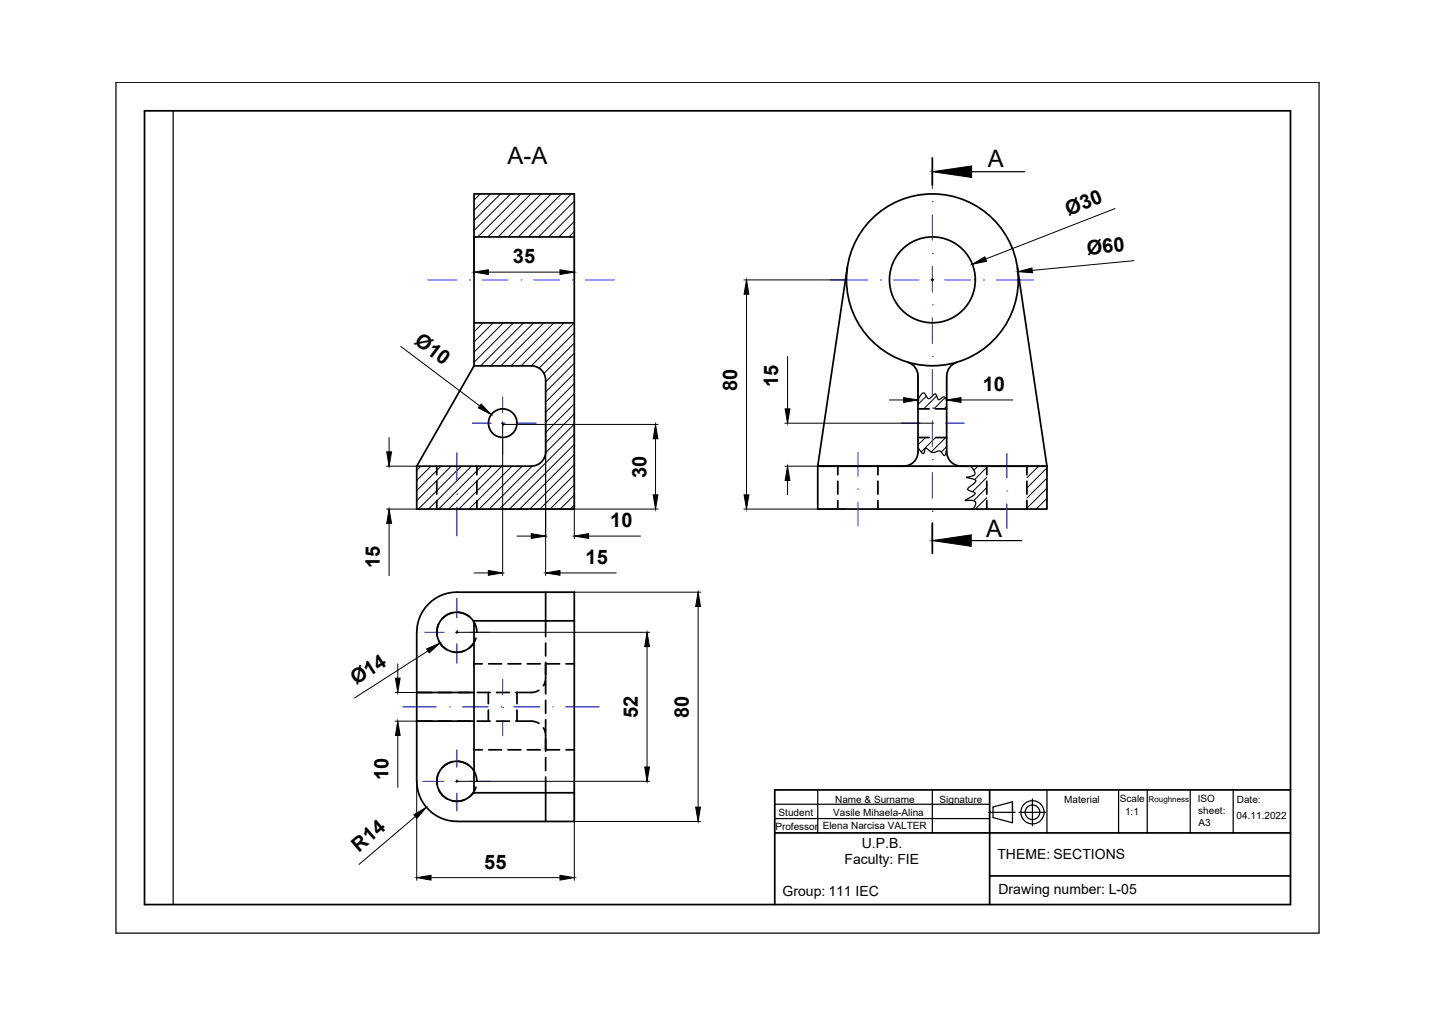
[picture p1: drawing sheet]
<svg xmlns="http://www.w3.org/2000/svg" width="297mm" height="210mm" viewBox="0 0 297 210" stroke-linecap="round" stroke-linejoin="round" font-family="sans-serif">
<!-- layer: 0 -->
<g fill="none" stroke="#000" stroke-width=".25">
<path d="M24 17h248.8v176h-248.8zM35.8 22.9v164.2M201 35.5h10.9M189.9 92.5a1.65 1.65 0 0 0 1.2 1.3l.3-1 .2-.1a2.23 2.23 0 0 0 1.7 .8l1.1-.2 .9 .9a1.24 1.24 0 0 0 .5-1.2M195.8 82.5l-.6-.4-1 .6-.5-.9a.34 .34 0 0 0-.2-.4 .34 .34 0 0 0-.4 .3l-.9 .8a1.55 1.55 0 0 1-.9-1.1l-.4-.1-.2 .1-.8 1.2M200.8 96.4l.6 .8a.71 .71 0 0 1 .2 .9 .71 .71 0 0 1-.7 .4l-1 .2 .2 .1a2.12 2.12 0 0 1 1.8 .7l-1.7 1.7 .3 .3 .9 .3a.3 .3 0 0 1 .3 .2 .3 .3 0 0 1-.2 .4l-1.8 1.1h.2a2.1 2.1 0 0 1 1.9 .3 1.66 1.66 0 0 1-.7 1.6l-.1-.2M200.9 111.8h10.4M160.3 163.4h.1M160.3 169.3h44.4M160.3 166.3h44.4M169.1 163.4v8.8M192.9 163.4v8.8"/>
<path d="M216.6 163.4v8.8M231.4 163.4v8.8M237.3 163.4v8.8M246.2 163.4v8.8M255.1 163.4v8.8"/>
</g>
<path d="M29.9 22.9h237v164.2h-237zM160.3 172.2h106.6M204.7 163.4v23.7M266.9 163.4h-106.6v23.7M204.7 181.1h62.2" fill="none" stroke="#000" stroke-width=".36"/>
<!-- layer: AXIS -->
<g fill="none" stroke="#00f" stroke-width=".21">
<path d="M192.9 34.9v4.1M88.5 57.9h5.9M97.1 57.9h.1M99.8 57.9h5.3M107.8 57.9h.1M110.4 57.9h5.4M118.4 57.9h.1M121.1 57.9h6M171.8 57.9h7.7M182.1 57.9h.1M184.8 57.9h5.3M192.8 57.9h.1"/>
<path d="M192.9 41.7h.1M192.9 52.4h.1M192.9 44.4v5.3M192.9 55v5.4M195.4 57.9h5.4M203.4 57.9h.1M206.1 57.9h7.7M192.9 63h.1M192.9 73.7h.1M192.9 65.7v5.3M192.9 76.4v5.3M94.5 93.6v5.9"/>
<path d="M97.7 87.5h3.9M104 88h.1M104 82.1v3.3M104 90.7v3.3M104.3 87.5h.1M107 87.5h3.9M177.4 93.5v5M186.4 87.5h3.9M192.9 84.4h.1M192.9 95.1h.1M192.9 87.1v5.3M192.9 97.7v5.4"/>
<path d="M193 87.5h.1M195.6 87.5h3.9M208.3 93.7v5.2M94.5 102.2h.1M94.5 104.9v5.9M177.4 101.1h.1M177.4 103.8v5M192.9 105.7h.1M192.9 108.4v4.1M208.3 101.5h.1M208.3 104.2v5.1M87.8 130.8h4"/>
<path d="M94.5 130.5h.1M94.5 123.7v4.1M94.5 133.1v4.1M94.5 130.8h.1M97.2 130.8h4M83.3 146.2h7M93 146.2h.1M94.5 155v3.7M95.6 146.2h5.4M103.6 146.2h.1M104 146.3h.1M104 140.5v3.2"/>
<path d="M104 149v3.2M106.3 146.2h5.3M114.3 146.2h.1M117 146.2h6.9M87.4 161.6h4.4M94.5 161.6h.1M94.5 161.4h.1M94.5 164v3.7M97.1 161.6h4.4"/>
</g>
<!-- layer: INVISIBLE -->
<g fill="none" stroke="#000" stroke-width=".36">
<path d="M90.3 96.4v1.8M90.3 99.5v2.7M98.6 96.4v1.8M98.6 99.5v2.7M173.3 96.4v1.8M173.3 99.5v2.7M181.6 96.4v1.8M181.6 99.5v2.7M189.9 90.5h2.3M189.9 84.6h2.3M193.5 90.5h2.3M193.5 84.6h2.3"/>
<path d="M204.1 96.4v1.8M204.1 99.5v2.7M212.4 96.4v1.8M212.4 99.5v2.7M90.3 103.5v1.8M98.6 103.5v1.8M173.3 103.5v1.8M181.6 103.5v1.8M204.1 103.5v1.8M212.4 103.5v1.8M90.7 129a4.1 4.1 0 0 0-.3 2.4M90.8 132.6a3.9 3.9 0 0 0 1.6 1.8"/>
<path d="M93.6 126.7l-1.3 .6-.9 .6M94.8 126.6l1.4 .4 .9 .5M96 134.6l-.9 .3-1.5-.1M97.9 128.4l.1 .1a4.2 4.2 0 0 1 .6 2.3M98.1 137.3h1.6M98.5 132a4 4 0 0 1-1.4 2M101.1 137.3h2.6M105.1 137.3h2.6M109.1 137.3h2.6M112.9 137l-.1 3.7-.4 1.1M112.9 128.4v3.2M112.9 133v2.7"/>
<path d="M113.1 137.3h2.6M117.1 137.3h1.7M86.2 149.1h3.2M86.2 143.2h3.2M90.7 149.1h2.7M90.7 143.2h2.7M90.7 159.8a4.2 4.2 0 0 0-.3 2.4M93.6 157.5l-1.3 .6-.9 .7M94.7 149.1h2.7M94.7 143.2h2.7M94.8 157.5l1.4 .3 .9 .5M97.9 159.3h.1a4.2 4.2 0 0 1 .6 2.3"/>
<path d="M98.1 155.1h1.6M98.7 149.1h2.7M98.7 143.2h2.7M101 143.2v2.3M101 146.8v2.3M101.1 155.1h2.6M102.7 149.1h2.7M102.7 143.2h2.7M105.1 155.1h2.6M106.7 149.1l3.7 .1 1.1 .4M106.9 143.2v2.3M106.9 146.8v2.3"/>
<path d="M109.1 155.1h2.6M111.5 142.7l-1.1 .5h-3.7M112.4 150.5l.4 1.1 .1 3.8M112.9 140.8v2.7M112.9 144.8v2.7M112.9 148.8v2.7M112.9 156.7v2.7M113.1 155.1h2.6M117.1 155.1h1.7M90.8 163.4l.6 .9 1 .9M96 165.4l-.9 .3-1.5-.1M98.5 162.8a3.9 3.9 0 0 1-1.4 2"/>
<path d="M112.9 160.7v3.2"/>
</g>
<!-- layer: HATCHED -->
<g fill="none" stroke="#000" stroke-width=".21">
<path d="M99.3 40.1l-1.2 1.3M101.4 40.1l-3.3 3.4M103.5 40.1l-5.4 5.5M105.6 40.1l-7.5 7.6M107.7 40.1l-8.9 8.9M109.8 40.1l-8.9 8.9M111.9 40.1l-8.9 8.9M114 40.1l-8.9 8.9M116.1 40.1l-8.9 8.9M118.2 40.1l-8.9 8.9M118.8 41.6l-7.4 7.4M118.8 43.7l-5.3 5.3"/>
<path d="M118.8 45.8l-3.2 3.2M118.8 47.9l-1.1 1.1M99.9 66.8l-1.8 1.8M102 66.8l-3.9 3.9M104.1 66.8l-6 6M106.2 66.8l-8.1 8.1M108.3 66.8l-8.9 8.9M110.4 66.8l-8.9 8.9M112.5 66.8l-8.9 8.9M114.6 66.8l-8.9 8.9M116.7 66.8l-8.9 8.9M118.8 66.8l-8.9 8.9"/>
<path d="M118.8 68.8l-7.3 7.3M118.8 70.9l-6.3 6.3M118.8 73l-5.9 6M118.8 75.1l-5.9 6M118.8 77.2l-5.9 6M118.8 79.3l-5.9 6M87 96.4l-.8 .9M89.1 96.4l-2.9 2.9M91.2 96.4l-5 5M93.3 96.4l-7.1 7.1M95.4 96.4l-8.9 8.9M97.5 96.4l-8.9 8.9"/>
<path d="M99.6 96.4l-8.9 8.9M101.7 96.4l-8.9 8.9M103.8 96.4l-8.9 8.9M105.9 96.4l-8.9 8.9M108 96.4l-8.9 8.9M110.1 96.4l-8.9 8.9M118.8 85.6l-5.9 5.9M118.8 87.7l-6 5.9M118.8 89.8l-15.5 15.5M118.8 81.4l-5.9 5.9M118.8 83.5l-5.9 5.9M118.8 91.9l-13.4 13.4"/>
<path d="M118.8 94l-11.3 11.3M118.8 96.1l-9.2 9.2M118.8 98.2l-7.1 7.1M191.4 90.5l-1.5 1.5M191.6 81.9l-1.7 1.7M193.5 90.5l-3 3M193.7 81.9l-2.6 2.7M195.5 82.2l-2.3 2.4M195.6 90.5l-3 3M195.8 84l-.5 .6M195.8 92.4l-1.1 1.1M200 98.7h-.1"/>
<path d="M202.3 96.4l-.9 .9M204.1 96.6l-2.5 2.6M204.1 98.7l-2.9 3M212.8 96.4l-.4 .3M214.8 96.4l-2.4 2.4M216.6 96.8l-4.2 4.1M216.6 98.9l-4.2 4.1M118.8 100.3l-5 5M118.8 102.4l-2.9 2.9M118.8 104.5l-.8 .8M204.1 100.8l-2.7 2.7M204.1 102.9l-2.3 2.4"/>
<path d="M204.1 105l-.2 .3M216.6 101l-4.2 4.1M216.6 103.1l-2.3 2.2M216.6 105.1l-.2 .2"/>
</g>
<!-- layer: VISIBLE -->
<g fill="none" stroke="#000" stroke-width=".36">
<path d="M192.9 32.7v5.6M98.1 40.1h20.7v65.2h-32.6v-8.9l11.9-20.7zM98.1 49h20.7M175.3 55.3l-6.2 41.1M210.4 55.3l6.2 41.1M98.1 75.7h11.8a2.95 2.95 0 0 1 3 2.9v14.8a2.95 2.95 0 0 1-3 3h-23.7M98.1 66.8h20.7M187.8 74.9a2.95 2.95 0 0 1 2.1 2.8M189.9 77.8v15.6a2.95 2.95 0 0 1-3 3M195.8 77.8v15.6a2.95 2.95 0 0 0 3 3M198 74.9a2.95 2.95 0 0 0-2.2 2.8M169.1 96.4v8.9h47.5v-8.9"/>
<path d="M169.1 96.4h47.5M192.9 108.2v6.2M86.2 130.8v30.8M94.5 122.5h24.3v47.4h-24.3M94.5 122.5a8.3 8.3 0 0 0-8.3 8.3M98.1 128.6a4.1 4.1 0 0 0-6.3-1 4.1 4.1 0 0 0 0 6.3 4.1 4.1 0 0 0 6.3-1M112.9 122.5v5.9M118.8 128.4h-20.7v35.5h20.7M86.2 143.2h11.9M86.2 149.1h11.9M98.1 159.4a4.1 4.1 0 0 0-6.3-1 4.1 4.1 0 0 0 0 6.3 4.1 4.1 0 0 0 6.3-1M86.2 161.6a8.3 8.3 0 0 0 8.3 8.3"/>
<path d="M112.9 163.9v6"/>
<circle cx="192.9" cy="57.9" r="17.8"/>
<circle cx="192.9" cy="57.9" r="8.9"/>
<circle cx="104" cy="87.5" r="2.95"/>
</g>
<!-- layer: indicator -->
<g fill="none" stroke="#000" stroke-width=".25">
<path d="M204.5 168h5.5M209.4 165.8l-4 1.1v2.2l4 1.1v-4.4v2.2M210.8 168h5.4M213.6 165.2v5.6"/>
<circle cx="213.6" cy="168" r="2.4"/>
<circle cx="213.6" cy="168" r="1.51"/>
</g>
<!-- layer: 0 -->
<path d="M192.9 35.5l8.1-1.2v2.4zM192.9 111.8l8-1.2v2.4z" fill="#000" stroke="#000" stroke-width=".21"/>
<!-- layer: DIMENSION -->
<g fill="none" stroke="#000" stroke-width=".21">
<path d="M98.1 49v7.8M101 56.3h14.8M118.8 49v7.8M153.9 57.9h21.2M192.6 57.9h.5M192.9 57.6v.6M230.6 43.1l-26.7 10.5M234.6 53.9l-21.1 2M82.9 71.6l16.3 12.3M154.4 60.8v41.5M162.9 73.7v10.9M189.9 77.8v5.5"/>
<path d="M195.8 77.8v5.5M80 96.4h6.2M80.5 90.5v2.9M103.7 87.5h.5M104 87.2v31.8M104 87.8h32.1M112.9 84.6v34.4M118.8 84.6v26.8M135.6 90.7v11.6M162.4 96.4h30.5M162.4 87.5h30.5M162.9 99.4v2.9"/>
<path d="M184 82.7h2.9M198.8 82.7h10.7M80 105.3h6.2M80.5 108.2v10.9M98.1 118.5h2.9M104 105.3h32.1M106.9 110.9h3M115.8 118.5h11.7M121.8 110.9h10.7M153.9 105.3h21.2M82.3 137.3v2.9M88.5 134.6l-15.2 9.7"/>
<path d="M94.2 130.8h40.2M94.5 130.5v.5M118.8 122.5h26.1M133.8 133.7v24.9M144.4 125.4v41.5M81.8 143.2h4.4M81.8 149.1h4.4M82.3 152.1v10.7M85.9 168.9l-11.6 9.9M86.2 161.6v20.4M94.2 161.6h40.2M94.5 161.3v.5"/>
<path d="M118.8 161.6v20.4M118.8 169.9h26.1M89.2 181.5h26.6"/>
</g>
<g fill="#000" stroke="#000" stroke-width=".21">
<path d="M98.1 56.3l2.9-.5v1zM115.8 55.8l3 .5-3 .5zM201.1 54.6l2.6-1.5 .4 .9zM210.6 56.2l2.9-.8 .1 1zM154.4 57.9l.5 2.9h-1zM80 93.4h1l-.5 3zM99.5 83.6l2.1 2.1-2.7-1.4zM135.6 87.8l.5 2.9h-1zM162.9 96.4l.5 3h-1zM162.4 84.6h1l-.5 2.9zM186.9 82.2l3 .5-3 .5zM195.8 82.7l3-.5v1z"/>
<path d="M80.5 105.3l.5 2.9h-1zM101 118l3 .5-3 .5zM109.9 110.4l3 .5-3 .5zM112.9 118.5l2.9-.5v1zM118.8 110.9l3-.5v1zM135.1 102.3h1l-.5 3zM153.9 102.3h1l-.5 3zM88.3 134.2l2.7-1.2-2.2 2zM133.8 130.8l.6 2.9h-1zM144.4 122.5l.5 2.9h-1zM81.8 140.2h1l-.5 3zM82.3 149.1l.5 3h-1z"/>
<path d="M133.4 158.6h1l-.6 3zM85.6 168.5l2.6-1.5-2 2.2zM143.9 166.9h1l-.5 3zM86.2 181.5l3-.5v1zM115.8 181l3 .5-3 .5z"/>
</g>
<g font-size="5">
<text x="105" y="34">A-A</text>
<text x="204.3" y="34.5">A</text>
<text x="204" y="111.1">A</text>
</g>
<g font-size="4.1">
<text x="221.1" y="44.6" transform="rotate(-21 221.1 44.6)">Ø30</text>
<text x="224.9" y="52.7" transform="rotate(-5 224.9 52.7)">Ø60</text>
<text x="106.1" y="54.4">35</text>
<text x="85.5" y="71" transform="rotate(37 85.5 71)">Ø10</text>
<text x="152.5" y="80.9" transform="rotate(-90 152.5 80.9)">80</text>
<text x="161" y="80.1" transform="rotate(-90 161 80.1)">15</text>
<text x="203.3" y="80.8">10</text>
<text x="133.7" y="98.8" transform="rotate(-90 133.7 98.8)">30</text>
<text x="126.2" y="109">10</text>
<text x="78.6" y="117.5" transform="rotate(-90 78.6 117.5)">15</text>
<text x="121.1" y="116.6">15</text>
<text x="73.6" y="141.7" transform="rotate(-33 73.6 141.7)">Ø14</text>
<text x="131.9" y="148.5" transform="rotate(-90 131.9 148.5)">52</text>
<text x="142.5" y="148.5" transform="rotate(-90 142.5 148.5)">80</text>
<text x="80.4" y="161.3" transform="rotate(-90 80.4 161.3)">10</text>
<text x="74.2" y="176.4" transform="rotate(-40 74.2 176.4)">R14</text>
<text x="100.2" y="179.6">55</text>
</g>
<g font-size="2.9">
<text x="174.7" y="178.7">Faculty: FIE</text>
<text x="178.3" y="175.3">U.P.B.</text>
<text x="206.3" y="177.7">THEME: SECTIONS</text>
<text x="161.9" y="185.3">Group: 111 IEC</text>
<text x="206.6" y="184.8">Drawing number: L-05</text>
</g>
<g font-size="2.1">
<text x="172.7" y="166.1">Name &amp; Surname</text>
<text x="194.4" y="166.1">Signature</text>
<text x="220.1" y="166">Material</text>
<text x="231.6" y="165.9">Scale</text>
<text x="247.7" y="165.8">ISO</text>
<text x="255.8" y="166">Date:</text>
<text x="160.4" y="171.6">Professor</text>
<text x="161.1" y="168.8">Student</text>
<text x="170.2" y="171.5">Elena Narcisa VALTER</text>
<text x="172.3" y="168.8">Vasile Mihaela-Alina</text>
<text x="232.7" y="168.6">1:1</text>
<text x="247.9" y="168.3">sheet:</text>
<text x="247.9" y="170.8">A3</text>
<text x="255.8" y="169.3">04.11.2022</text>
</g>
<text font-size="1.7" x="237.6" y="165.8">Roughness</text>
</svg>
